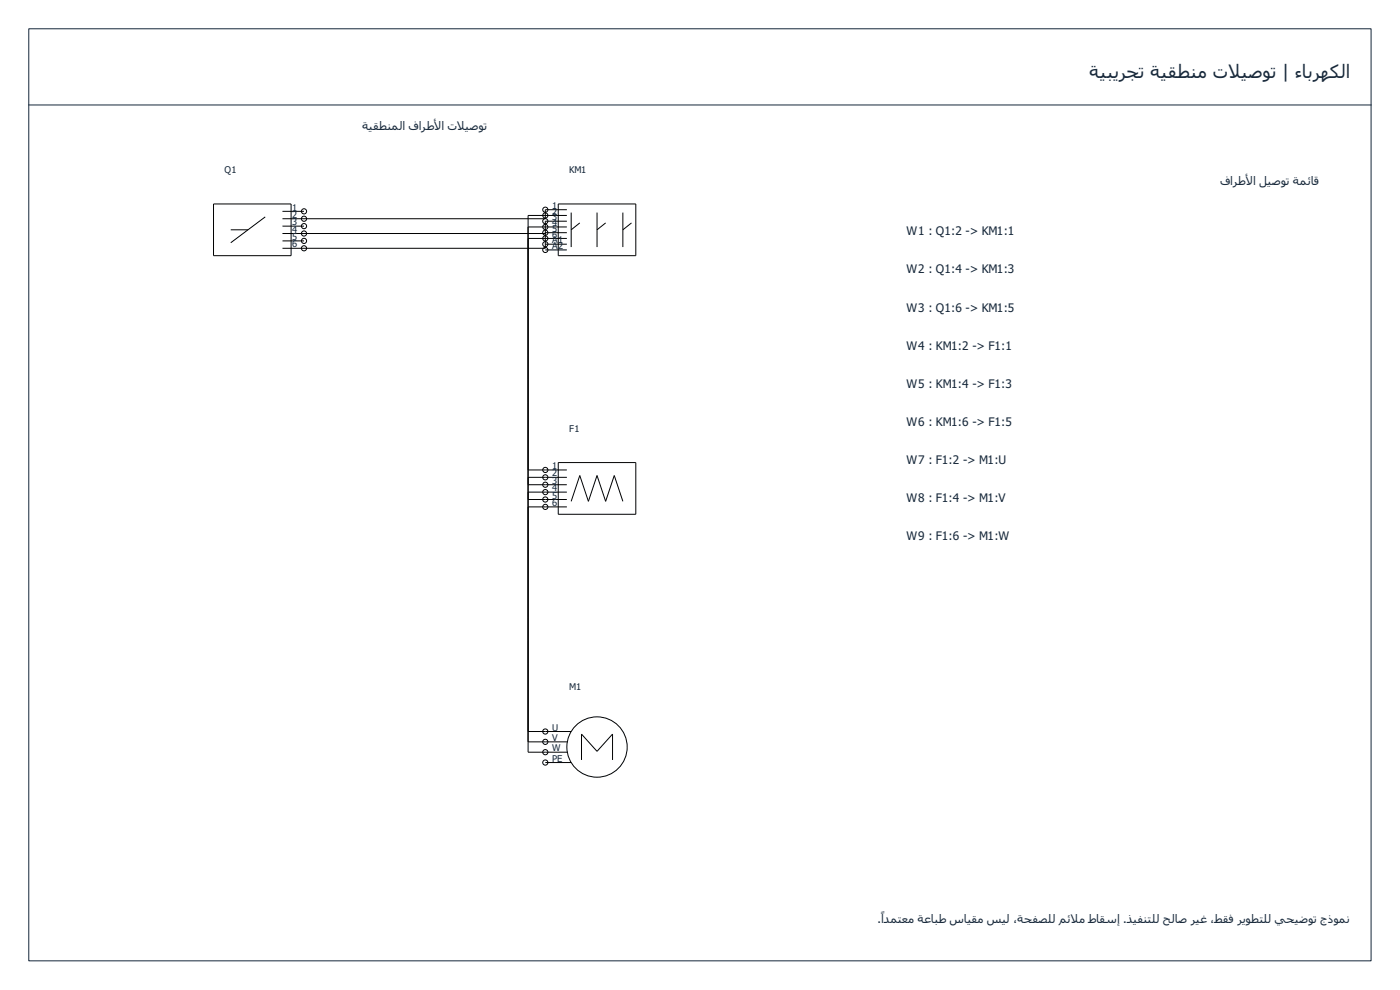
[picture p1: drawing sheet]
<svg xmlns="http://www.w3.org/2000/svg" width="420mm" height="297mm" viewBox="0 0 420 297" stroke-linecap="round" stroke-linejoin="round" font-family="sans-serif">
<path d="M8.6 8.6h402.9v279.7h-402.9zM8.6 31.5h402.9" fill="none" stroke="#16283b" stroke-width=".3"/>
<g fill="none" stroke="#000" stroke-width=".3">
<path d="M64.1 61.2h23.3v15.5h-23.3zM69.3 69h5.1M79.6 65.1l-10.3 7.7M84.8 63.4h6.4M84.8 67.8h6.4M84.8 70.1h78.9M84.8 72.3h6.4M158.5 68.1h11.6M158.5 71.5h11.6M163.7 69.8h6.4M163.7 73.3h6.4M163.7 75h6.4"/>
<path d="M167.5 61.2h23.3v15.5h-23.3zM170.1 62.9h-6.4v2.7h-78.9M170.1 66.4h-6.4v8.1h-78.9M170.1 64.6h-11.6v161.1h11.8M171.4 63.8v10.3M174 66.9l-2.6 2.1M179.2 63.8v10.3M181.8 66.9l-2.6 2.1M186.9 63.8v10.3M189.5 66.9l-2.6 2.1M167.5 138.8h23.3v15.5h-23.3zM158.5 141h11.6"/>
<path d="M158.5 143.2h11.6M158.5 145.4h11.6M158.5 147.7h11.6M158.5 149.9h11.6M158.5 152.1h11.6M171.4 150.4l2.6-7.7 2.6 7.7 2.6-7.7 2.6 7.7 2.5-7.7 2.6 7.7M158.5 219.5h12.9M158.5 222.6h11.8M163.7 228.8h7.7M174.5 228v-7.7l4.7 5.1 4.6-5.1v7.7"/>
<circle cx="91.2" cy="74.5" r=".78"/>
<circle cx="91.2" cy="63.4" r=".78"/>
<circle cx="91.2" cy="72.3" r=".78"/>
<circle cx="91.2" cy="67.8" r=".78"/>
<circle cx="91.2" cy="70.1" r=".78"/>
<circle cx="91.2" cy="65.6" r=".78"/>
<circle cx="163.7" cy="62.9" r=".78"/>
<circle cx="163.7" cy="75" r=".78"/>
<circle cx="163.7" cy="71.5" r=".78"/>
<circle cx="163.7" cy="73.3" r=".78"/>
<circle cx="163.7" cy="64.6" r=".78"/>
<circle cx="163.7" cy="66.4" r=".78"/>
<circle cx="163.7" cy="68.1" r=".78"/>
<circle cx="163.7" cy="69.8" r=".78"/>
<circle cx="163.7" cy="149.9" r=".78"/>
<circle cx="163.7" cy="143.2" r=".78"/>
<circle cx="163.7" cy="152.1" r=".78"/>
<circle cx="163.7" cy="145.4" r=".78"/>
<circle cx="163.7" cy="141" r=".78"/>
<circle cx="163.7" cy="147.7" r=".78"/>
<circle cx="163.7" cy="219.5" r=".78"/>
<circle cx="163.7" cy="225.7" r=".78"/>
<circle cx="163.7" cy="228.8" r=".78"/>
<circle cx="163.7" cy="222.6" r=".78"/>
<circle cx="179.2" cy="224.1" r="9.1"/>
</g>
<g font-size="5.6" fill="#16283b">
<text x="326.9" y="23.5">ةیبيرجت ةیقطنم تلیصوت | ءابرھكلا</text>
<text x="368.6" y="23.5">ا</text>
</g>
<g font-size="3.6" fill="#16283b">
<text x="108.6" y="38.9">ةیقطنملا فارطلا تلیصوت</text>
<text x="130.2" y="38.9">أ</text>
<text x="137.1" y="38.9">ا</text>
<text x="366.2" y="55.4">فارطلا لیصوت ةمئاق</text>
<text x="373.8" y="55.4">أ</text>
<text x="272" y="70.6">W1 : Q1:2 -&gt; KM1:1</text>
<text x="272" y="82">W2 : Q1:4 -&gt; KM1:3</text>
<text x="272" y="93.5">W3 : Q1:6 -&gt; KM1:5</text>
<text x="272" y="104.9">W4 : KM1:2 -&gt; F1:1</text>
<text x="272" y="116.3">W5 : KM1:4 -&gt; F1:3</text>
<text x="272" y="127.8">W6 : KM1:6 -&gt; F1:5</text>
<text x="272" y="139.2">W7 : F1:2 -&gt; M1:U</text>
<text x="272" y="150.6">W8 : F1:4 -&gt; M1:V</text>
<text x="272" y="162.1">W9 : F1:6 -&gt; M1:W</text>
<text x="263.4" y="277">.ادمتعم ةعابط سایقم سیل ،ةحفصلل مئلم طاقسإ .ذیفنتلل حلاص ریغ ،طقف ريوطتلل يحیضوت جذومن</text>
<text x="264.4" y="276">ً</text>
<text x="321.3" y="277">ا</text>
</g>
<g font-size="2.8" fill="#16283b">
<text x="67.4" y="51.9">Q1</text>
<text x="170.9" y="51.9">KM1</text>
<text x="87.7" y="63.2">1</text>
<text x="87.7" y="65.4">2</text>
<text x="165.7" y="62.7">1</text>
<text x="165.7" y="64.4">2</text>
<text x="87.7" y="67.6">3</text>
<text x="87.7" y="69.8">4</text>
<text x="165.7" y="66.1">3</text>
<text x="165.7" y="67.8">4</text>
<text x="165.7" y="69.6">5</text>
<text x="165.7" y="71.3">6</text>
<text x="87.7" y="72">5</text>
<text x="87.7" y="74.2">6</text>
<text x="165.7" y="73">A1</text>
<text x="165.7" y="74.7">A2</text>
<text x="170.9" y="129.5">F1</text>
<text x="165.7" y="140.7">1</text>
<text x="165.7" y="143">2</text>
<text x="165.7" y="145.2">3</text>
<text x="165.7" y="147.4">4</text>
<text x="165.7" y="149.6">5</text>
<text x="165.7" y="151.8">6</text>
<text x="170.9" y="207.1">M1</text>
<text x="165.7" y="219.2">U</text>
<text x="165.7" y="222.3">V</text>
<text x="165.7" y="225.4">W</text>
<text x="165.7" y="228.5">PE</text>
</g>
</svg>
